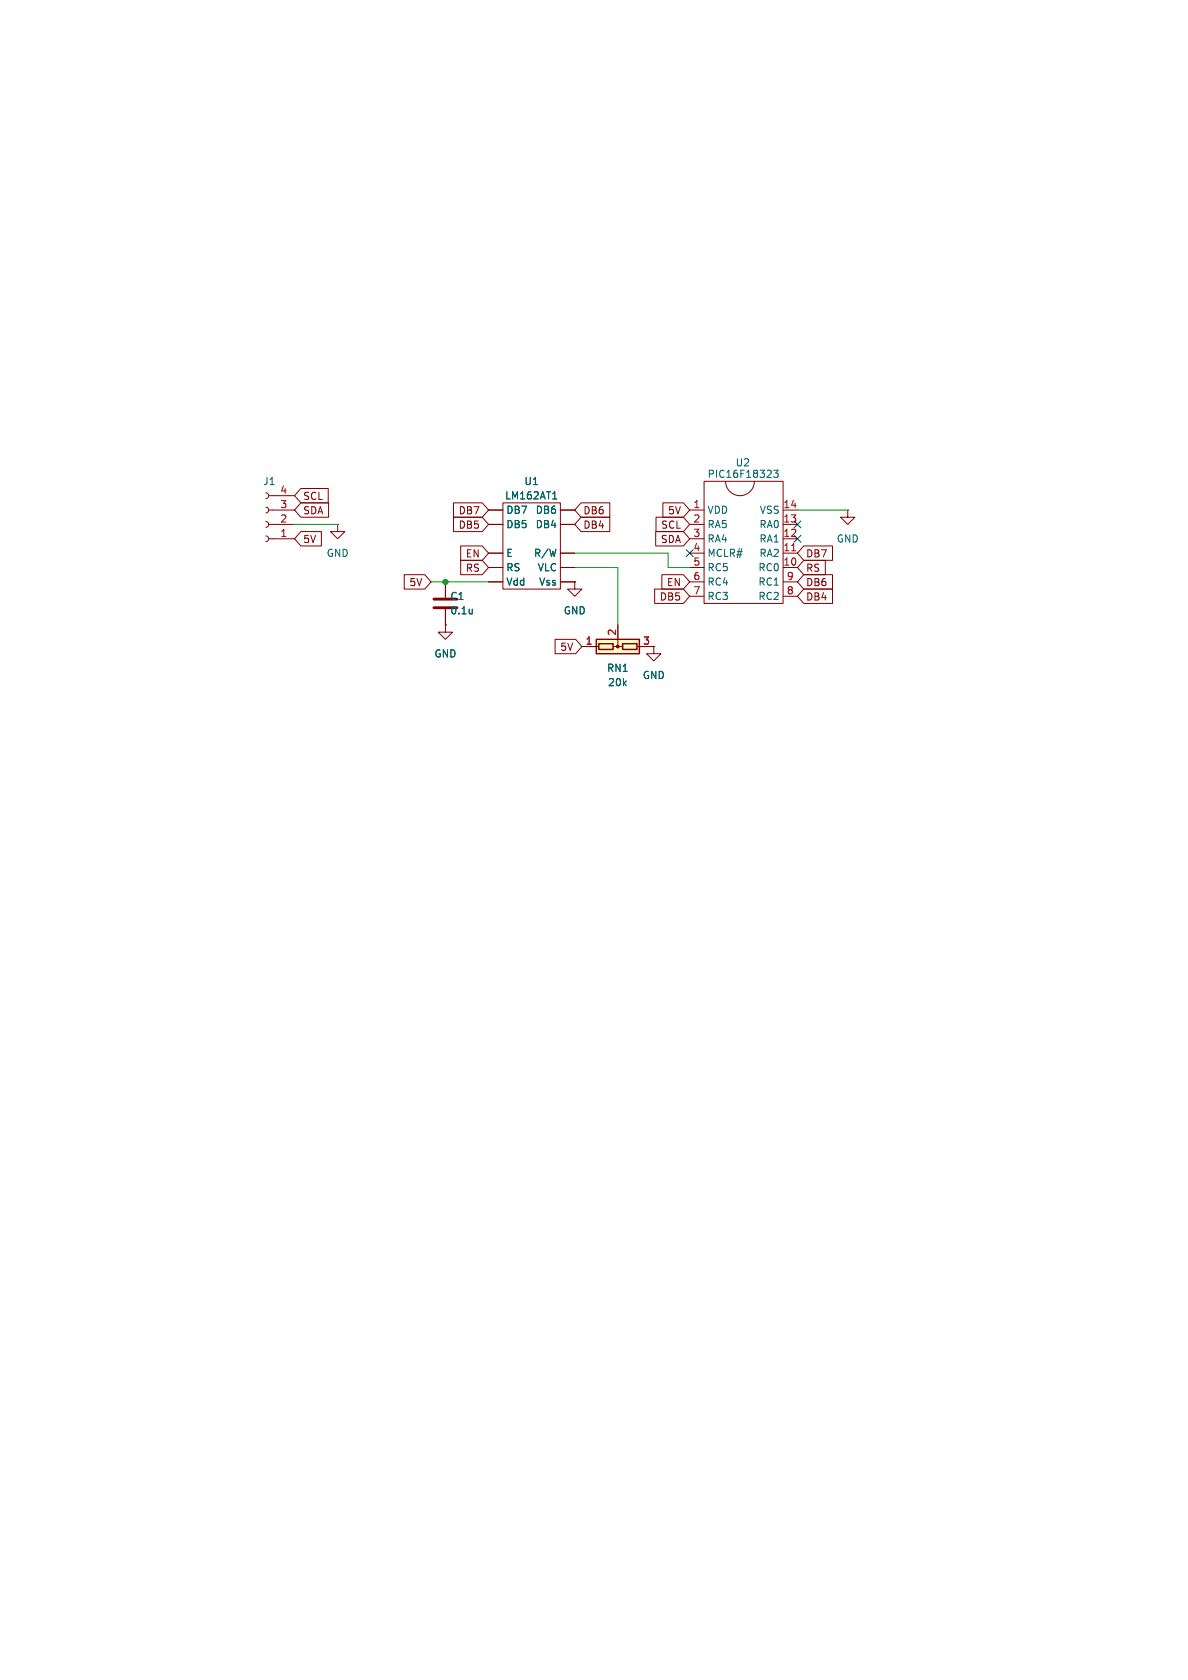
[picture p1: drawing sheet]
<svg xmlns="http://www.w3.org/2000/svg" width="210mm" height="297mm" viewBox="0 0 210 297" stroke-linecap="round" stroke-linejoin="round" font-family="sans-serif">
<g fill="none" stroke="#840000" stroke-width=".18">
<path d="M47 87.1l.3 .2 .2 .3-.2 .4-.3 .1M47 89.7l.3 .1 .2 .4-.2 .3-.3 .2M47 92.2l.3 .2 .2 .3-.2 .4-.3 .1M47 94.7l.3 .2 .2 .4-.2 .3-.3 .2M47.5 92.7h4.6M47.5 90.2h4.6M47.5 87.6h4.6M47.5 95.3h4.6M59.7 92.7v1.3h1.3l-1.3 1.3-1.3-1.3h1.3M59.7 92.7h.1M86.4 92.7h2.5M86.4 90.2h2.5"/>
<path d="M86.4 97.8h2.5M88.9 88.9h10.2v15.2h-10.2zM99.1 92.7h2.5M99.1 90.2h2.5M99.1 97.8h2.5M121.9 92.7h2.6M121.9 90.2h2.6M121.9 97.8h2.6M121.9 95.3h2.6M124.5 85.1h13.9v21.6h-13.9zM128.3 85.1a2.54 2.54 0 0 0 2.5 2.5 2.54 2.54 0 0 0 2.5-2.5M138.4 92.7h2.6"/>
<path d="M138.4 90.2h2.6M138.4 97.8h2.6M138.4 95.3h2.6M149.9 90.2v1.2h1.2l-1.2 1.3-1.3-1.3h1.3M149.9 90.2h.1M78.7 110.5v1.3h1.3l-1.3 1.2-1.2-1.2h1.2M78.7 110.5h.1M78.7 102.9v2.8M78.7 107.7v2.8M86.4 100.3h2.5M86.4 102.9h2.5M99.1 100.3h2.5"/>
<path d="M99.1 102.9h2.5M115.6 114.3v1.3h1.2l-1.2 1.2-1.3-1.2h1.3M115.6 114.3h.1M121.9 100.3h2.6M121.9 102.9h2.6M121.9 105.4h2.6M138.4 100.3h2.6M138.4 102.9h2.6M138.4 105.4h2.6"/>
</g>
<path d="M97.7 88.2h.7M136.8 83.1h.8l-.5 .5 .4 .1v.6l-.2 .1-.5-.1M83.5 107.7v.8M83.5 108.4l-.1 .1" fill="none" stroke="#006464" stroke-width=".18"/>
<path d="M76.7 107.4h4.1M76.7 105.9h4.1" fill="none" stroke="#840000" stroke-width=".51"/>
<path d="M139.9 97.4h.8" fill="none" stroke="#a90000" stroke-width=".18"/>
<path d="M105.4 113h7.6v2.6h-7.6z" fill="#ffffc2"/>
<path d="M105.4 113h7.6v2.6h-7.6zM105.8 113.8h2.6v1h-2.6zM110.1 113.8h2.5v1h-2.5z" fill="none" stroke="#840000" stroke-width=".25"/>
<g fill="none" stroke="#840000" stroke-width=".18">
<path d="M53.2 88.9h4.9v2.5h-4.9l-1.1-1.2zM53.2 94h3.6v2.5h-3.6l-1.1-1.2zM53.2 86.4h4.8v2.5h-4.8l-1.1-1.3zM80.2 91.4h5l1.2 1.3-1.2 1.3h-5zM80.2 88.9h5l1.2 1.3-1.2 1.2h-5zM81.4 99.1h3.8l1.2 1.2-1.2 1.3h-3.8zM81.4 96.5h3.8l1.2 1.3-1.2 1.3h-3.8zM86.4 92.7h2.5M86.4 90.2h2.5M86.4 97.8h2.5M99.1 92.7h2.5M99.1 90.2h2.5"/>
<path d="M99.1 97.8h2.5M102.7 91.4h5.1v2.6h-5.1l-1.1-1.3zM102.7 88.9h5.1v2.5h-5.1l-1.1-1.2zM115.9 94h4.9l1.1 1.3-1.1 1.2h-4.9zM116 91.4h4.8l1.1 1.3-1.1 1.3h-4.8zM117.2 88.9h3.6l1.1 1.3-1.1 1.2h-3.6zM142.1 96.5h5.1v2.6h-5.1l-1.1-1.3zM142.1 99.1h3.8v2.5h-3.8l-1.1-1.3zM71.5 101.6h3.6l1.1 1.3-1.1 1.2h-3.6zM78.7 110.5h.1M78.7 102.9v2.8M78.7 107.7v2.8"/>
<path d="M86.4 100.3h2.5M86.4 102.9h2.5M98.1 113h3.7l1.1 1.3-1.1 1.3h-3.7zM99.1 100.3h2.5M99.1 102.9h2.5M101.6 102.9v1.2h1.3l-1.3 1.3-1.3-1.3h1.3M101.6 102.9h.1M102.9 114.3h2.9M108.3 114.3h1.8M109.2 110.5v3.8M112.6 114.3h3M115.6 114.3h.1"/>
<path d="M115.7 104.1h5.1l1.1 1.3-1.1 1.3h-5.1zM117 101.6h3.8l1.1 1.3-1.1 1.2h-3.8zM142.1 101.6h5.1v2.5h-5.1l-1.1-1.2zM142.1 104.1h5.1v2.6h-5.1l-1.1-1.3z"/>
</g>
<circle cx="109.2" cy="114.3" r=".25" fill="#840000" stroke="#840000" stroke-width=".18"/>
<path d="M52.1 92.7h7.6M101.6 97.8h16.5v2.5h3.8M141 90.2h8.9M76.2 102.9h10.2M101.6 100.3h7.6v10.2" fill="none" stroke="#009600" stroke-width=".18"/>
<path d="M121.3 97.2l1.2 1.2M122.5 97.2l-1.2 1.2M140.4 94.6l1.2 1.3M140.4 92.1l1.2 1.2M141.6 94.6l-1.2 1.3M141.6 92.1l-1.2 1.2" fill="none" stroke="#000084" stroke-width=".18"/>
<path d="M97.7 88.2h.7M83.5 107.7v.8M83.5 108.4l-.1 .1" fill="none" stroke="#006464" stroke-width=".18"/>
<circle cx="78.7" cy="102.9" r=".46" fill="#009600" stroke="#009600" stroke-width=".18"/>
<g font-size="1.8" fill="#006464">
<text x="129.9" y="82.7">U2</text>
<text x="46.4" y="86">J1</text>
<text x="89.2" y="88.5">LM162AT1</text>
<text x="92.6" y="86">U1</text>
<text x="125" y="84.7">PIC16F18323</text>
<text x="89.4" y="93.6">DB5</text>
<text x="89.4" y="91">DB7</text>
<text x="94.6" y="93.6">DB4</text>
<text x="94.6" y="91">DB6</text>
<text x="125" y="91">VDD</text>
<text x="125" y="93.6">RA5</text>
<text x="134.2" y="93.6">RA0</text>
<text x="134.2" y="91">VSS</text>
<text x="57.7" y="98.7">GND</text>
<text x="89.4" y="98.7">E</text>
<text x="89.4" y="101.2">RS</text>
<text x="94.3" y="98.7">R/W</text>
<text x="95" y="101.2">VLC</text>
<text x="125" y="96.1">RA4</text>
<text x="125" y="98.7">MCLR#</text>
<text x="125" y="101.2">RC5</text>
<text x="134" y="101.2">RC0</text>
<text x="134.2" y="98.7">RA2</text>
<text x="134.2" y="96.1">RA1</text>
<text x="147.8" y="96.1">GND</text>
<text x="79.5" y="106.3">C1</text>
<text x="89.4" y="103.7">Vdd</text>
<text x="95.2" y="103.7">Vss</text>
<text x="125" y="103.7">RC4</text>
<text x="125" y="106.3">RC3</text>
<text x="134" y="106.3">RC2</text>
<text x="134" y="103.7">RC1</text>
<text x="79.5" y="108.8">0.1u</text>
<text x="99.6" y="108.8">GND</text>
<text x="76.7" y="116.4">GND</text>
<text x="107.2" y="119">RN1</text>
<text x="107.4" y="121.5">20k</text>
<text x="113.5" y="120.2">GND</text>
</g>
<g font-size="1.8" fill="#a90000">
<text x="49.5" y="89.9">3</text>
<text x="49.5" y="87.4">4</text>
<text x="122.5" y="89.9">1</text>
<text x="138.4" y="89.9">14</text>
<text x="49.5" y="95">1</text>
<text x="49.5" y="92.5">2</text>
<text x="122.5" y="92.5">2</text>
<text x="122.5" y="95">3</text>
<text x="138.4" y="95">12</text>
<text x="138.4" y="92.5">13</text>
<text x="122.5" y="97.5">4</text>
<text x="122.5" y="100.1">5</text>
<text x="138.4" y="100.1">10</text>
<text x="138.4" y="97.5">11</text>
<text x="122.5" y="102.6">6</text>
<text x="122.5" y="105.2">7</text>
<text x="139" y="105.2">8</text>
<text x="139" y="102.6">9</text>
<text x="109" y="112.5" transform="rotate(-90 109 112.5)">2</text>
<text x="103.4" y="114">1</text>
<text x="113.6" y="114">3</text>
</g>
<g font-size="1.8" fill="#840000">
<text x="53.5" y="88.6">SCL</text>
<text x="53.5" y="91.1">SDA</text>
<text x="81" y="93.7">DB5</text>
<text x="81" y="91.1">DB7</text>
<text x="103" y="93.7">DB4</text>
<text x="103" y="91.1">DB6</text>
<text x="116.8" y="93.7">SCL</text>
<text x="118" y="91.1">5V</text>
<text x="53.5" y="96.2">5V</text>
<text x="82.2" y="101.3">RS</text>
<text x="82.2" y="98.7">EN</text>
<text x="116.7" y="96.2">SDA</text>
<text x="142.4" y="98.7">DB7</text>
<text x="142.4" y="101.3">RS</text>
<text x="72.3" y="103.8">5V</text>
<text x="116.5" y="106.4">DB5</text>
<text x="117.8" y="103.8">EN</text>
<text x="142.4" y="103.8">DB6</text>
<text x="142.4" y="106.4">DB4</text>
<text x="98.9" y="115.3">5V</text>
</g>
</svg>
